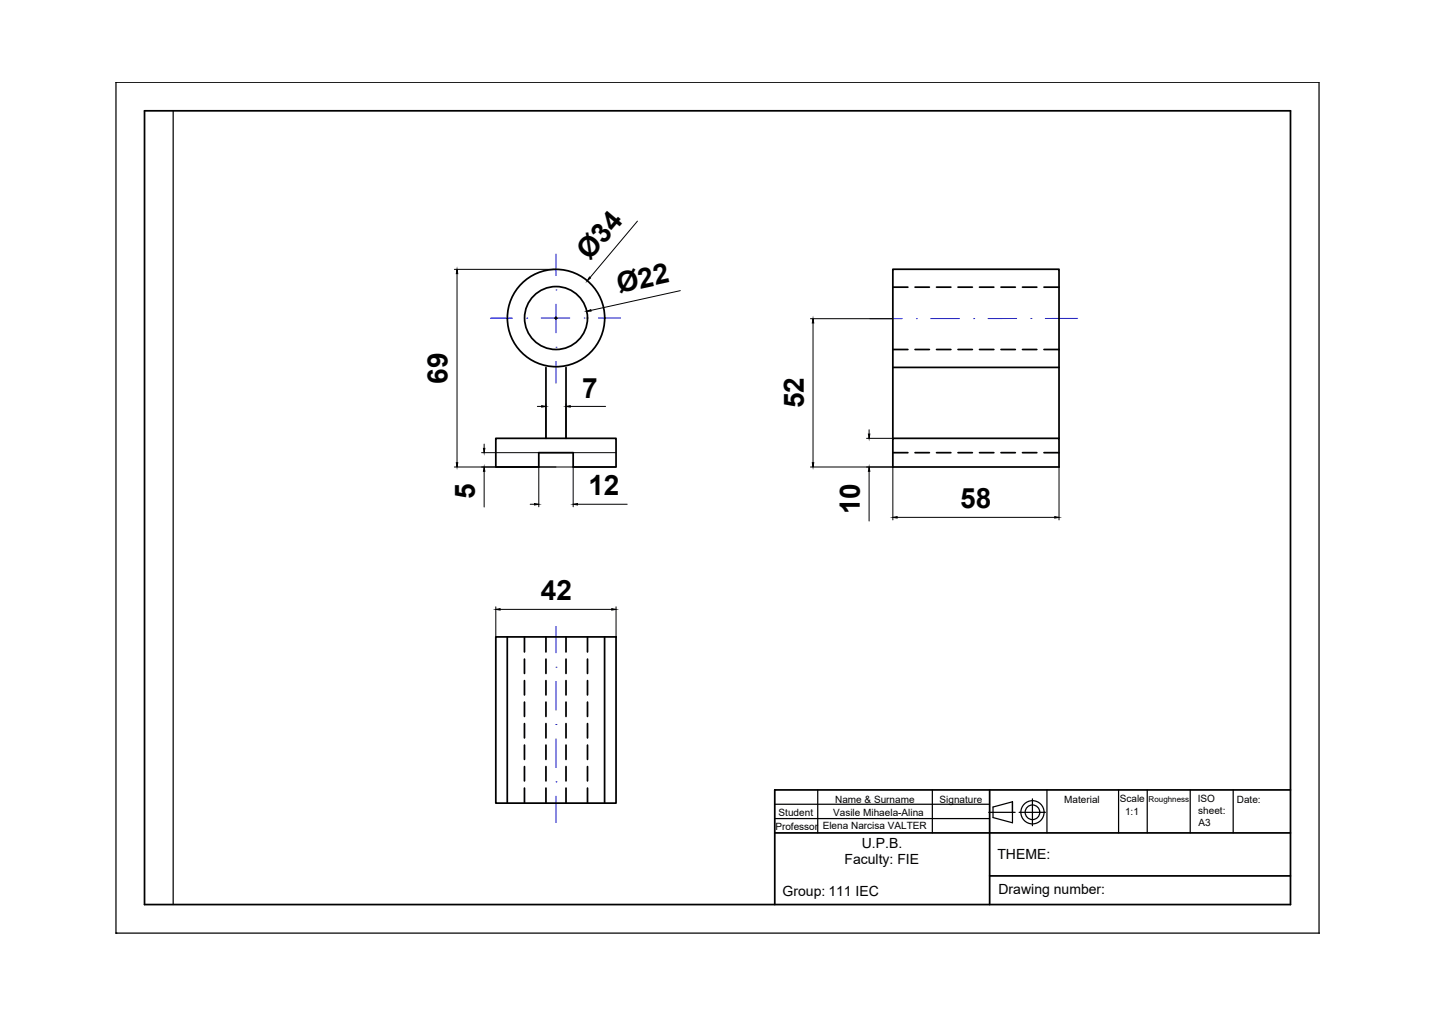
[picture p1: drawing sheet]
<svg xmlns="http://www.w3.org/2000/svg" width="297mm" height="210mm" viewBox="0 0 297 210" stroke-linecap="round" stroke-linejoin="round" font-family="sans-serif">
<!-- layer: 0 -->
<path d="M24 17h248.8v176h-248.8zM35.8 22.9v164.2M160.3 163.4h.1M160.3 169.3h44.4M160.3 166.3h44.4M169.1 163.4v8.8M192.9 163.4v8.8M216.6 163.4v8.8M231.4 163.4v8.8M237.3 163.4v8.8M246.2 163.4v8.8M255.1 163.4v8.8" fill="none" stroke="#000" stroke-width=".25"/>
<path d="M29.9 22.9h237v164.2h-237zM160.3 172.2h106.6M204.7 163.4v23.7M266.9 163.4h-106.6v23.7M204.7 181.1h62.2" fill="none" stroke="#000" stroke-width=".36"/>
<!-- layer: indicator -->
<g fill="none" stroke="#000" stroke-width=".25">
<path d="M204.5 168h5.5M209.4 165.8l-4 1.1v2.2l4 1.1v-4.4v2.2M210.8 168h5.4M213.6 165.2v5.6"/>
<circle cx="213.6" cy="168" r="2.4"/>
<circle cx="213.6" cy="168" r="1.51"/>
</g>
<!-- layer: AXIS -->
<g fill="none" stroke="#00f" stroke-width=".21">
<path d="M115 60h.1M115 52.5v4.5M101.4 65.8h4.6M109 65.8h.1M111.9 65.8h6M115 71.8h.1M115 62.9v5.9M115 74.8v4.5M120.8 65.8h.1M128.4 65.8h-4.6M179.9 65.9h6.7M189.6 65.9h.1"/>
<path d="M192.5 65.9h5.9M201.4 65.9h.1M210.3 65.9h-5.9M213.3 65.9h.1M222.9 65.8l-6.7 .1M115 138h.1M115 129.6v5.4M115 149.8h.1M115 140.9v6M115 152.8v5.9M115 161.7h.1M115 164.6v5.5"/>
</g>
<!-- layer: VISIBLE -->
<g fill="none" stroke="#000" stroke-width=".36">
<path d="M112.9 76v14.6M117.1 76v14.6M184.7 76h34.4M102.6 90.6h24.8v6h-8.8v-3h-7.2v3h-8.8zM184.7 90.6h34.4v6h-34.4zM184.7 90.6v-34.9h34.4v34.9M102.6 131.7h24.8v34.4h-24.8zM104.9 131.7v34.4M125.1 131.7v34.4"/>
<circle cx="115" cy="65.8" r="10.1"/>
<circle cx="115" cy="65.8" r="6.5"/>
</g>
<!-- layer: INVISIBLE -->
<g fill="none" stroke="#000" stroke-width=".36">
<path d="M184.7 59.4h3.1M189.3 59.4h2.9M193.7 59.4h3M198.2 59.4h2.9M202.6 59.4h3M207.1 59.4h2.9M211.5 59.4h3M215.9 59.4h3.2M184.7 72.3h3.1M189.3 72.3h2.9M193.7 72.3h3M198.2 72.3h2.9"/>
<path d="M202.6 72.3h3M207.1 72.3h2.9M211.5 72.3h3M215.9 72.3h3.2M184.7 93.6h3.1M189.3 93.6h2.9M193.7 93.6h3M198.2 93.6h2.9M202.6 93.6h3M207.1 93.6h2.9M211.5 93.6h3M215.9 93.6h3.2"/>
<path d="M108.5 131.7v3.1M108.5 136.3v3M112.9 131.7v3.1M112.9 136.3v3M117.1 131.7v3.1M117.1 136.3v3M121.5 131.7v3.1M121.5 136.3v3M108.5 140.8v2.9M108.5 145.2v3M108.5 149.6v3M108.5 154.1v2.9"/>
<path d="M108.5 158.5v3M112.9 140.8v2.9M112.9 145.2v3M112.9 149.6v3M112.9 154.1v2.9M112.9 158.5v3M117.1 140.8v2.9M117.1 145.2v3M117.1 149.6v3M117.1 154.1v2.9M117.1 158.5v3M121.5 140.8v2.9"/>
<path d="M121.5 145.2v3M121.5 149.6v3M121.5 154.1v2.9M121.5 158.5v3M108.5 163v3.1M112.9 163v3.1M117.1 163v3.1M121.5 163v3.1"/>
</g>
<!-- layer: DIMENSION -->
<g fill="none" stroke="#000" stroke-width=".21">
<path d="M24 17h.1M94 55.7h21M94.5 56.6v39.1M131.9 45.7l-9.8 11.7M114.7 65.8h.6M115 65.5v.6M140.7 60.1l-18.5 4.1M167.6 65.9h17.1M168.2 66.8v28.9M94 96.6h33.4M99.6 93.6h27.8M100.1 91.8v.9"/>
<path d="M100.1 97.5v7.4M111.2 84h.8M111.4 96.6v8.2M112.9 83.5v7.1M117.1 83.5v7.1M118 84h7.3M118.6 96.6v8.2M167.6 96.6h17.1v10.9M179.2 90.6h5.5M179.8 88.9v.9M179.8 97.5v10.3M219.1 96.6v10.9"/>
<path d="M109.7 104.3h.9M119.5 104.3h10.2M185.6 107h32.6M102.6 125.5v6.2M103.4 126h23.1M127.4 125.5v6.2M24 193h.1M272.8 193h.1"/>
</g>
<g fill="#000" stroke="#000" stroke-width=".21">
<path d="M94.5 55.7l.2 .9h-.3zM121.9 57.3l.3 .2-.7 .6zM121.4 64.4l.8-.4 .1 .3zM168.2 65.9l.1 .9h-.3zM94.4 95.7h.3l-.2 .9zM100 92.7h.3l-.2 .9zM100.1 96.6l.2 .9h-.3zM112 83.9l.9 .1-.9 .2zM117.1 84l.9-.1v.3zM168 95.7h.3l-.1 .9zM179.6 89.8h.3l-.1 .8zM179.8 96.6l.1 .9h-.3z"/>
<path d="M110.6 104.1l.8 .2-.8 .1zM118.6 104.3l.9-.2v.3zM184.7 107l.9-.2v.3zM218.2 106.8l.9 .2-.9 .1zM102.6 126l.8-.1v.3zM126.5 125.9l.9 .1-.9 .2z"/>
</g>
<g font-size="5.8">
<text x="122" y="54" transform="rotate(-50 122 54)">Ø34</text>
<text x="128" y="60.7" transform="rotate(-12 128 60.7)">Ø22</text>
<text x="92.6" y="79.3" transform="rotate(-90 92.6 79.3)">69</text>
<text x="120.4" y="82.2">7</text>
<text x="166.3" y="84.4" transform="rotate(-90 166.3 84.4)">52</text>
<text x="98.2" y="103.2" transform="rotate(-90 98.2 103.2)">5</text>
<text x="121.7" y="102.4">12</text>
<text x="177.8" y="106.4" transform="rotate(-90 177.8 106.4)">10</text>
<text x="198.6" y="105.1">58</text>
<text x="111.9" y="124.2">42</text>
</g>
<g font-size="2.9">
<text x="174.7" y="178.7">Faculty: FIE</text>
<text x="178.3" y="175.3">U.P.B.</text>
<text x="206.3" y="177.7">THEME:</text>
<text x="161.9" y="185.3">Group: 111 IEC</text>
<text x="206.6" y="184.8">Drawing number:</text>
</g>
<g font-size="2.1">
<text x="172.7" y="166.1">Name &amp; Surname</text>
<text x="194.4" y="166.1">Signature</text>
<text x="220.1" y="166">Material</text>
<text x="231.6" y="165.9">Scale</text>
<text x="247.7" y="165.8">ISO</text>
<text x="255.8" y="166">Date:</text>
<text x="160.4" y="171.6">Professor</text>
<text x="161.1" y="168.8">Student</text>
<text x="170.2" y="171.5">Elena Narcisa VALTER</text>
<text x="172.3" y="168.8">Vasile Mihaela-Alina</text>
<text x="232.7" y="168.6">1:1</text>
<text x="247.9" y="168.3">sheet:</text>
<text x="247.9" y="170.8">A3</text>
</g>
<text font-size="1.7" x="237.6" y="165.8">Roughness</text>
</svg>
